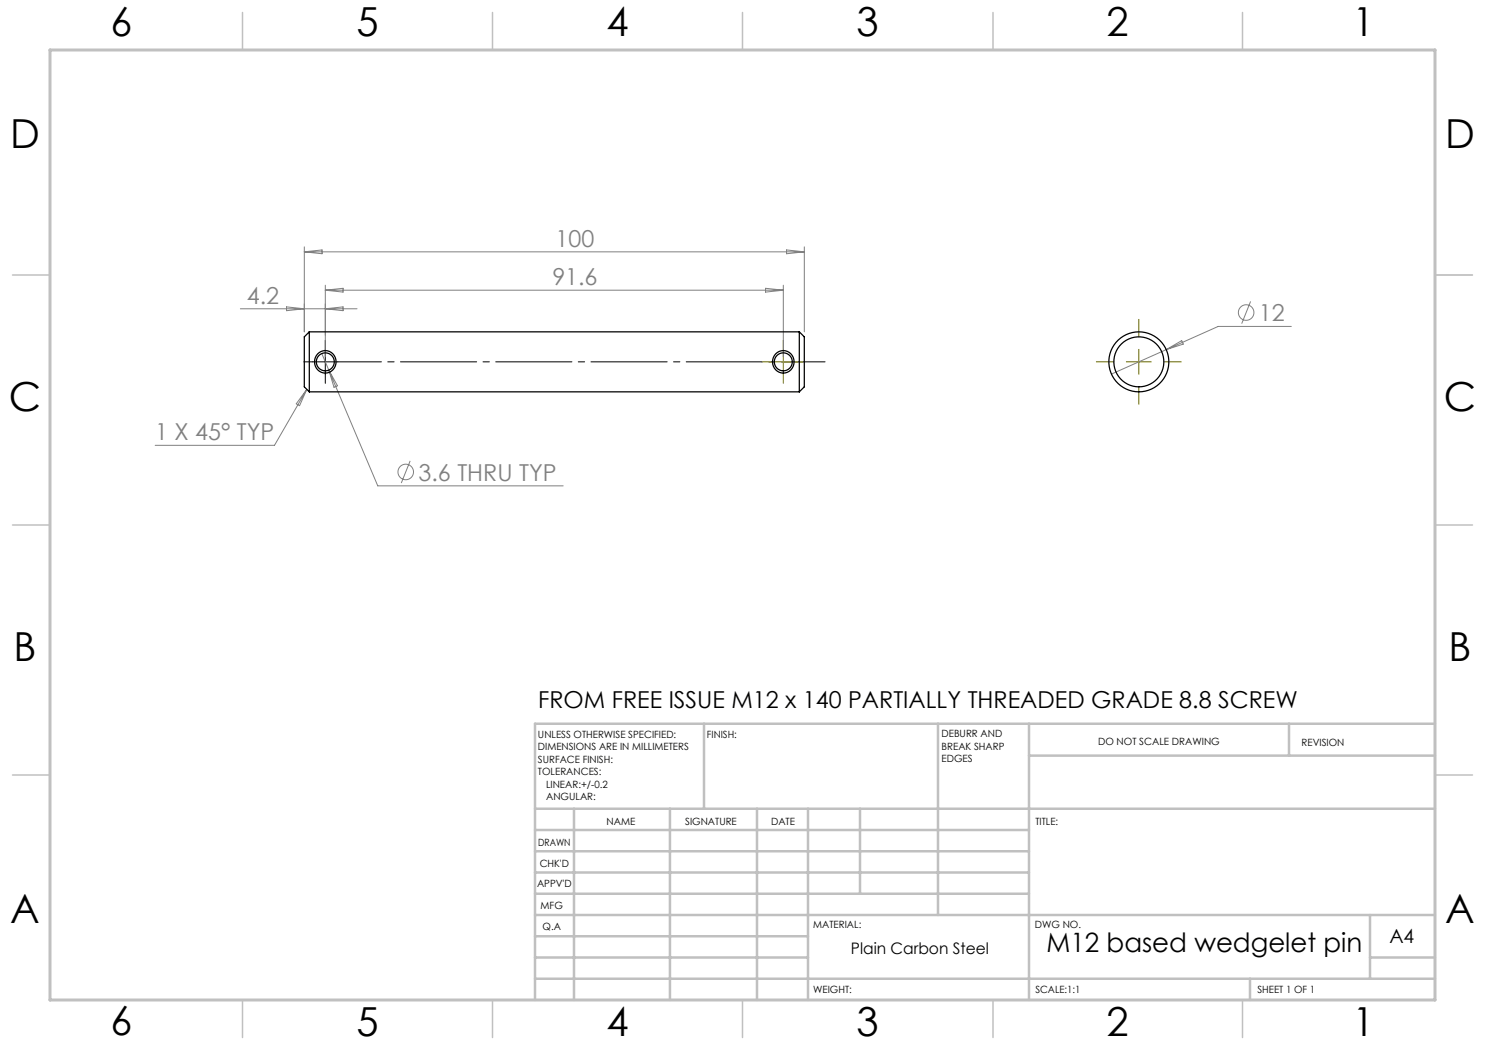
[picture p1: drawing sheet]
<svg xmlns="http://www.w3.org/2000/svg" width="297mm" height="210mm" viewBox="0 0 297 210" stroke-linecap="round" stroke-linejoin="round" font-family="sans-serif">
<g fill="none" stroke="#808080" stroke-width=".2">
<path d="M60.9 49.4v17M60.9 50.4h100M60.9 50.4l3.5-.4v.8zM65.1 57v14.4M65.1 58l3.5-.3v.7zM65.1 58h91.6M153.1 57.7l3.6 .3-3.6 .4zM156.7 57v14.4M157.3 50l3.6 .4-3.6 .4zM160.9 49.4v17M48.1 61.8h23.3M57.3 61.4l3.6 .4-3.6 .3z"/>
<path d="M61.4 77.9l-1.5 3.2-.6-.3zM61.4 77.9l-6.5 11.2h-23.9M64.4 70.7l11.2 26.5h37M65.1 61.8l3.5-.4v.7zM65.8 74l1.7 3.2-.7 .3zM233.2 69.9l3.1-1.8 .4 .7zM250.1 60.3l-1.8 4.4M258.3 65.3h-14.7l-21.3 9.5M82 92.2l-1.7 4.4"/>
<circle cx="249.2" cy="62.5" r="1.56"/>
<circle cx="81.1" cy="94.4" r="1.56"/>
</g>
<path d="M62.6 72.4h-1.8M65.1 69.9v-1.8M65.1 74.9v1.8" fill="none" stroke="#000" stroke-width=".2" stroke-dasharray="15.2 1.3 1.3 1.3"/>
<path d="M67.6 72.4h97.4" fill="none" stroke="#000" stroke-width=".2" stroke-dasharray="15.2 1.3 1.3 1.3" stroke-dashoffset="6.5"/>
<path d="M62.6 72.4h5M65.1 69.9v5" fill="none" stroke="#000" stroke-width=".2"/>
<path d="M154.2 72.4h-1.8M156.7 69.9v-1.8M156.7 74.9v1.8M159.2 72.4h1.8M222.8 72.4h-3.5M227.8 67.4v-3.5M227.8 77.4v3.5M232.8 72.4h3.5" fill="none" stroke="#808000" stroke-width=".2" stroke-dasharray="15.2 1.3 1.3 1.3"/>
<path d="M154.2 72.4h5M156.7 69.9v5M225.3 72.4h5M227.8 69.9v5" fill="none" stroke="#808000" stroke-width=".2"/>
<path d="M287 55h7.5M287 144.8v55.2h-187.2" fill="none" stroke="#c0c0c0" stroke-width=".2"/>
<g fill="none" stroke="#c0c0c0" stroke-width=".5">
<path d="M140.8 144.8v17M187.6 144.8v38.2M205.8 144.8v55.2M205.8 151.1h81.2M257.8 144.8v6.3M287 144.8h-180v55.2M107 161.8h180M107 178.8h98.8M107 174.5h98.8M107 170.3h98.8M107 166h98.8M114.8 161.8v38.2"/>
<path d="M134 161.8v38.2M151.4 161.8v38.2M161.6 161.8v38.2M172 161.8v17M107 195.8h180M107 191.5h54.6M107 187.3h54.6M107 183h180M250 195.8v4.2M274 191.5h13M274 183v12.8"/>
</g>
<g fill="none" stroke="#c0c0c0" stroke-width=".3">
<path d="M48.5 2.5v7.5M98.5 2.5v7.5M148.5 2.5v7.5M198.6 2.5v7.5M248.5 2.5v7.5M2.5 55h7.5M287 55h7.5M2.5 105h7.5M287 105h7.5M2.5 155h7.5M287 155h7.5M48.5 200v7.5"/>
<path d="M98.5 200v7.5M148.5 200v7.5M198.6 200v7.5M248.5 200v7.5"/>
</g>
<path d="M10 10h277v190h-277z" fill="none" stroke="#c0c0c0" stroke-width=".6"/>
<g fill="none" stroke="#000" stroke-width=".25">
<path d="M61.9 66.4v12M61.9 66.4l-1 1v10l1 1M61.9 78.4h98M61.9 66.4h98M159.9 66.4v12M159.9 66.4l1 1v10l-1 1"/>
<circle cx="65.1" cy="72.4" r="1.8"/>
<circle cx="65.1" cy="72.4" r="2.2"/>
<circle cx="156.7" cy="72.4" r="1.8"/>
<circle cx="156.7" cy="72.4" r="2.2"/>
<circle cx="227.8" cy="72.4" r="6"/>
<circle cx="227.8" cy="72.4" r="5"/>
</g>
<g font-size="8">
<text x="22.1" y="7.1">6</text>
<text x="71.3" y="7.1">5</text>
<text x="121.3" y="7.1">4</text>
<text x="171.3" y="7.1">3</text>
<text x="221.3" y="7.1">2</text>
<text x="270.5" y="7.1">1</text>
<text x="2" y="29.6">D</text>
<text x="289" y="29.7">D</text>
<text x="1.8" y="82.1">C</text>
<text x="288.8" y="82.1">C</text>
<text x="2.7" y="132.1">B</text>
<text x="289.7" y="132.1">B</text>
<text x="2" y="184.6">A</text>
<text x="289" y="184.6">A</text>
<text x="22.1" y="207.1">6</text>
<text x="71.3" y="207.1">5</text>
<text x="121.3" y="207.1">4</text>
<text x="171.3" y="207.1">3</text>
<text x="221.3" y="207.1">2</text>
<text x="270.5" y="207.1">1</text>
</g>
<text font-size="5.3" x="209.3" y="190.4">M12 based wedgelet pin</text>
<g font-size="4.7" fill="#808080">
<text x="111.1" y="49.4">100</text>
<text x="110.5" y="57">91.6</text>
<text x="49.4" y="60.7">4.2</text>
<text x="251.8" y="64.2">12</text>
<text x="31" y="88.1">1 X 45° TYP</text>
<text x="83.7" y="96.1">3.6 THRU TYP</text>
</g>
<text font-size="4.7" x="107.6" y="141.7">FROM FREE ISSUE M12 x 140 PARTIALLY THREADED GRADE 8.8 SCREW</text>
<text font-size="3.9" x="277.9" y="188.5">A4</text>
<text font-size="3.2" x="170.2" y="190.9">Plain Carbon Steel</text>
<g font-size="2">
<text x="107.6" y="147.6">UNLESS OTHERWISE SPECIFIED:</text>
<text x="141.4" y="147.6">FINISH:</text>
<text x="188.3" y="147.5">DEBURR AND</text>
<text x="188.3" y="150">BREAK SHARP</text>
<text x="219.6" y="149">DO NOT SCALE DRAWING</text>
<text x="260.3" y="149.2">REVISION</text>
<text x="107.6" y="150.1">DIMENSIONS ARE IN MILLIMETERS</text>
<text x="107.6" y="152.6">SURFACE FINISH:</text>
<text x="107.6" y="155.1">TOLERANCES:</text>
<text x="188.3" y="152.5">EDGES</text>
<text x="109.2" y="157.6">LINEAR:+/-0.2</text>
<text x="109.2" y="160.1">ANGULAR:</text>
<text x="121.3" y="165">NAME</text>
<text x="137" y="164.9">SIGNATURE</text>
<text x="154.2" y="164.9">DATE</text>
<text x="207.1" y="164.9">TITLE:</text>
<text x="107.6" y="169.1">DRAWN</text>
<text x="107.9" y="173.3">CHK'D</text>
<text x="107.4" y="177.4">APPV'D</text>
<text x="108.1" y="181.8">MFG</text>
<text x="108.5" y="186">Q.A</text>
<text x="162.6" y="185.5">MATERIAL:</text>
<text x="207" y="185.5">DWG NO.</text>
<text x="162.6" y="198.5">WEIGHT:</text>
<text x="207.1" y="198.6">SCALE:1:1</text>
<text x="251.5" y="198.6">SHEET 1 OF 1</text>
</g>
</svg>
